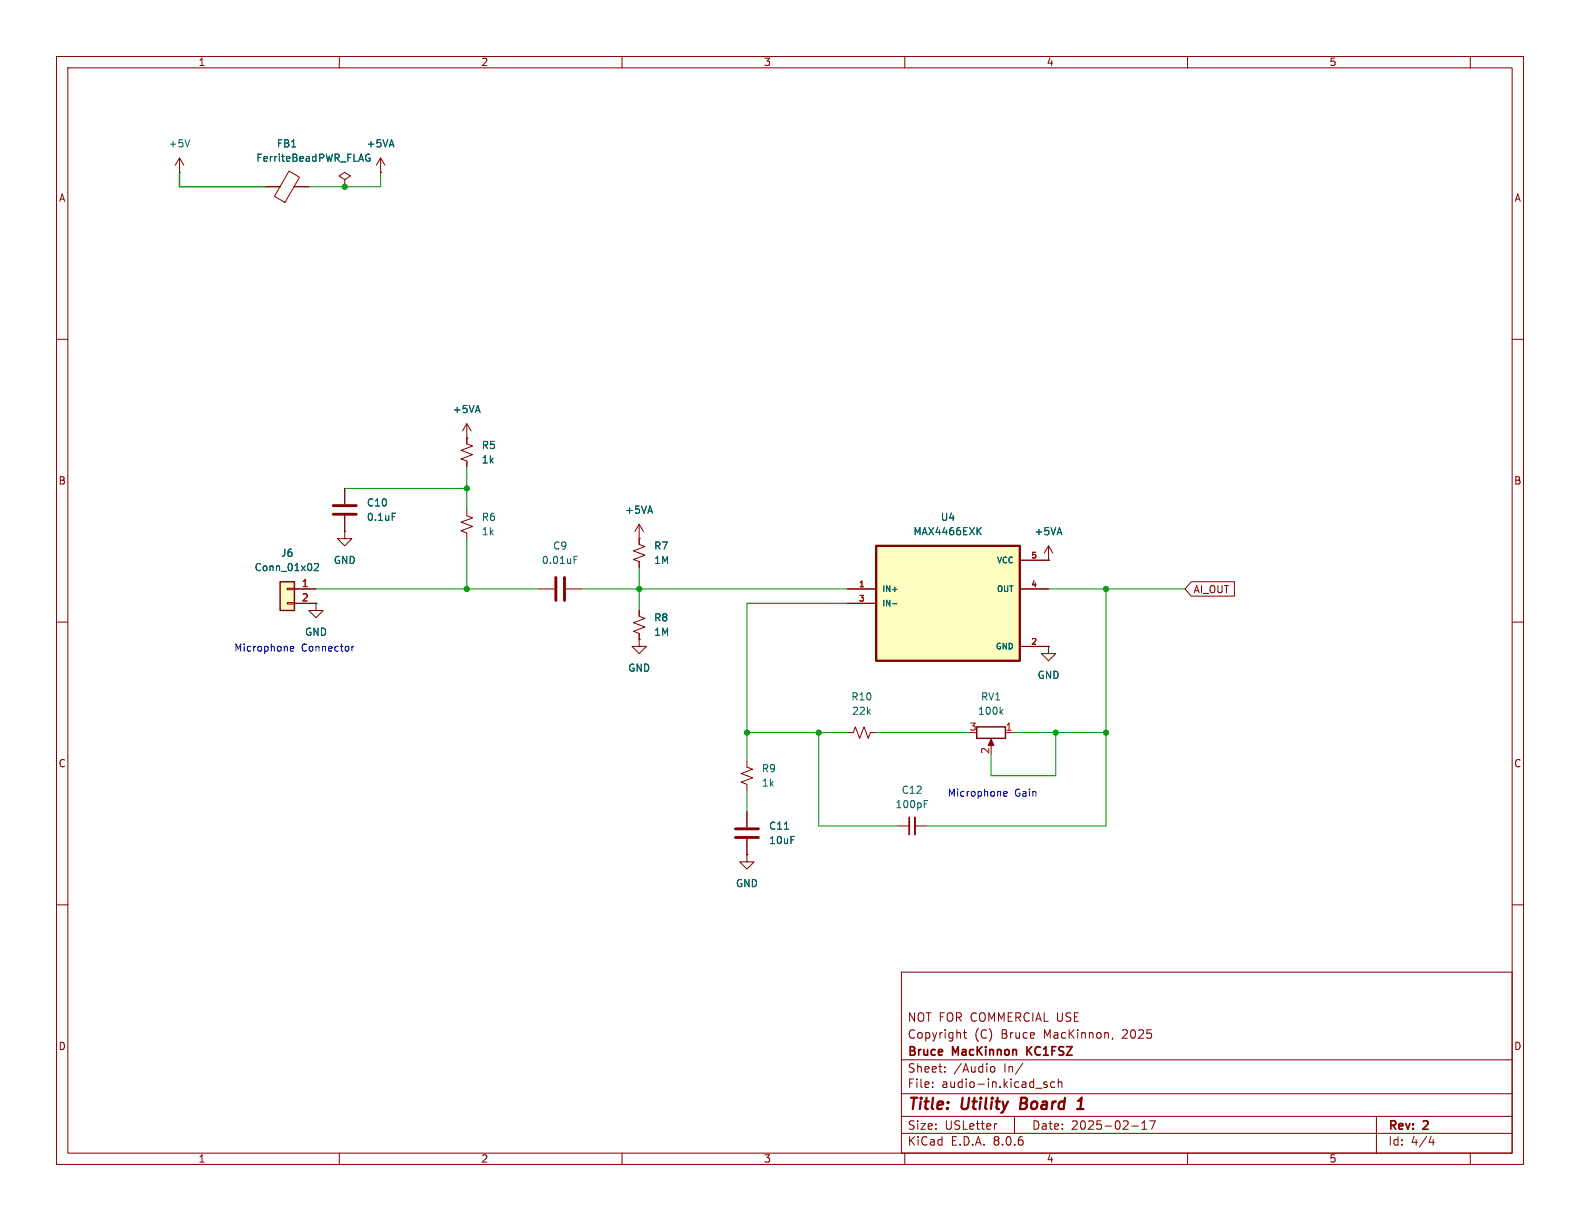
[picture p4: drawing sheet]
<svg xmlns="http://www.w3.org/2000/svg" width="279mm" height="216mm" viewBox="0 0 279 216" stroke-linecap="round" stroke-linejoin="round" font-family="sans-serif">
<g fill="none" stroke="#840000" stroke-width=".18">
<path d="M10 10h259.4v195.9h-259.4zM12 12h255.4v191.9h-255.4zM60 10v2M110 10v2M160 10v2M210 10v2M260 10v2M10 60h2M267.4 60h2M113 95.3h.1M113 92.7v3.6l1 .3-2 .8 2 .8-2 .7 1 .4v1M113 92.7l-.7 1.3"/>
<path d="M113 92.7l.8 1.3M185.4 99.1h.1M185.4 96.5l-.7 1.3M185.4 96.5v2.6M185.4 96.5l.8 1.3M10 110h2M55.9 106.7v1.3h1.2l-1.2 1.2-1.3-1.2h1.3M55.9 106.7h.1M113 113v1.3h1.3l-1.3 1.3-1.2-1.3h1.2M113 113h.1M113 108v1l1 .3-2 .8 2 .8-2 .7 1 .4v1M185.4 114.3v1.3h1.3l-1.3 1.2-1.3-1.2h1.3"/>
<path d="M185.4 114.3h.1M267.4 110h2M132.1 134.6v1l1 .4-2 .8 2 .7-2 .8 1 .4v1M175.3 131.1v1M177.8 129.5h1.3M10 160h2M132.1 151.1v1.3h1.2l-1.2 1.3-1.3-1.3h1.3M132.1 151.1h.1M132.1 143.5v2.8M132.1 148.3v2.8M158.7 146.1h2.1M161.8 146.1h2"/>
<path d="M267.4 160h2M159.4 171.9h108v32h-108zM159.4 197.4h108M159.4 193.4h108M159.4 187.4h108M164.9 192.1v.2M164.9 191.4v.1M167.1 189.4v.2M167.1 188.7v.1M170.4 182.6h.5M170.6 182.1v1.3l.3 .2M175.1 188.9l.3-.3 .4 .1 .1 .2v.4l-.1 .2-.4 .1-.3-.3"/>
<path d="M176.3 198.7l-.3 .1M179.4 197.4v3M180.9 188l-1.3 1.9M185.1 191.4l-.3-.1-.2 .2v.2l.5 .2v.3h-.5M186.5 191.4l-.4-.1-.3 .3v.4l.1 .2h.6M187.1 191.4l.3-.1 .3 .1 .1 .9M187.1 190.8v1.5M196.8 183.5l-.2 .3M200.1 199.1h1.2M201.9 199.7h.9M201.9 198.6l.5-.4v1.5M203.3 198.2h1l-.7 1.5"/>
<path d="M243.4 197.4v6.5M60 203.9v2M110 203.9v2M159.4 200.4h108M160 203.9v2M210 203.9v2M253.1 200.9l-.4 1.1h.9M253.4 201.5v1M260 203.9v2"/>
</g>
<path d="M180.6 194.1l-.2 2h.7M190.5 196.1h1.1M190.6 194.7l.7-.6-.3 2" fill="none" stroke="#840000" stroke-width=".4"/>
<path d="M160.8 144.5v3.1M181.6 185.1v1.5M182.5 185.1l-.9 .8" fill="none" stroke="#840000" stroke-width=".3"/>
<path d="M161.8 144.5v3.1" fill="none" stroke="#840000" stroke-width=".33"/>
<path d="M177 125.8l.3 .5M177.3 125.5l-.4 .4M138.7 146.6h.7M163.4 142.2h.5M163.4 141.5h.6" fill="none" stroke="#006464" stroke-width=".18"/>
<path d="M175.3 130.7l.5 1.1h-1z" fill="#840000" stroke="#840000" stroke-width=".18"/>
<path d="M172.7 128.5h5.1v2.1h-5.1z" fill="none" stroke="#840000" stroke-width=".25"/>
<path d="M130 146.6h4.1M130 148.1h4.1" fill="none" stroke="#840000" stroke-width=".51"/>
<path d="M154.9 96.5h25.4v20.3h-25.4z" fill="#ffffc2"/>
<path d="M154.9 96.5h25.4v20.3h-25.4z" fill="none" stroke="#840000" stroke-width=".41"/>
<g fill="none" stroke="#840000" stroke-width=".18">
<path d="M31.7 30.5h.1M31.7 27.9l-.7 1.3M31.7 27.9v2.6M31.7 27.9l.8 1.3M47 33h2.5M51.1 30.3l1.9 1-2.6 4.5-1.9-1.1zM52 33h2.6M61 31.8l1-.7-1-.6-1.1 .6 1.1 .7v1.2M61 33h.1M67.3 30.5h.1M67.3 27.9l-.8 1.3M67.3 27.9v2.6"/>
<path d="M67.3 27.9l.8 1.3M82.5 74.9v3.6l1.1 .4-2.1 .7 2.1 .8-2.1 .8 1 .3v1.1M82.5 77.5h.1M82.5 74.9l-.7 1.3M82.5 74.9l.8 1.3M61 86.4v2.8M61 91.2v2.8M82.5 90.2v1l1.1 .4-2.1 .7 2.1 .8-2.1 .8 1 .3v1.1M180.3 99.1h5.1M95.2 104.1h2.8M100.1 104.1h2.8M149.9 104.1h5"/>
<path d="M149.9 106.7h5M180.3 104.1h5.1M180.3 114.3h5.1M149.9 129.5h1l.4-1 .7 2.1 .8-2.1 .7 2.1 .4-1.1h1"/>
</g>
<path d="M33.6 24.7l-.5 1.3M55.7 27.7h-.3l-.1 .2v.5l.4 .1M69.4 90.7h.6M101.5 99h.4M101.5 98.4h.6M173 93.8l.5 .8M173.5 93.3l-.7 .7M157.8 106.8h.8" fill="none" stroke="#006464" stroke-width=".18"/>
<path d="M58.9 89.4h4.1M58.9 90.9h4.1M98.3 102.1v4.1M99.8 102.1v4.1" fill="none" stroke="#840000" stroke-width=".51"/>
<path d="M49.5 102.9h2.6v5.1h-2.6z" fill="#ffffc2"/>
<g fill="none" stroke="#840000" stroke-width=".18">
<path d="M47 33h2.5M52.1 33h2.5M61 33h.1M67.3 30.5h.1M82.5 77.5h.1M82.5 77.5v1M61 94v1.3h1.2l-1.2 1.2-1.3-1.2h1.3M61 94h.1M61 86.4v2.8M61 91.2v2.8M82.5 81.5v1.1M113 95.3h.1"/>
<path d="M113 95.3v1M113 99.3v1M180.3 99.1h5.1M185.4 99.1h.1M50.8 106.6h1.3v.2h-1.3zM50.8 104h1.3v.3h-1.3zM52.1 104.1h3.8M52.1 106.7h3.8M55.9 106.7h.1M113 113h.1M113 108v1M113 112v1"/>
<path d="M149.9 104.1h5M149.9 106.7h5M180.3 104.1h5.1M180.3 114.3h5.1M185.4 114.3h.1M210.7 102.9h7.6v2.5h-7.6l-1.2-1.3zM132.1 151.1h.1M132.1 143.5v2.8M132.1 148.3v2.8"/>
</g>
<path d="M49.5 102.9h2.6v5.1h-2.6z" fill="none" stroke="#840000" stroke-width=".25"/>
<path d="M55.7 27.7h-.3l-.1 .2v.5l.4 .1M55.6 99.8l.5-.2 .2 .4-.8 .9h.8M69.4 90.7h.6M173 93.8l.5 .8M173.5 93.3l-.7 .7M157.8 106.8h.8M138.7 146.6h.7" fill="none" stroke="#006464" stroke-width=".18"/>
<path d="M51.3 114.7l.6-.1v-.2l-.4-.1-.2 .2 .1 .6h.5M62.2 114.3v.8M62.6 114.3l-.4 .2M177.5 140.4l.6-.2-.1-.2-.3-.1-.2 .2 .1 .6h.4" fill="none" stroke="#0000c2" stroke-width=".18"/>
<g fill="none" stroke="#009600" stroke-width=".18">
<path d="M67.3 30.5v2.5h-12.7M61 86.4h21.5M82.5 82.6v7.6M82.5 95.3v8.8M55.9 104.1h39.3M102.9 104.1h47M113 100.3v7.7M149.9 106.7h-17.8v27.9M185.4 104.1h24.1M195.6 104.1v42h-31.8M132.1 139.7v3.8M132.1 129.5h17.8"/>
<path d="M144.8 129.5v16.6h13.9M154.9 129.5h16.5M179.1 129.5h16.5M186.7 129.5v7.7h-11.4v-3.8"/>
</g>
<path d="M31.7 30.5v2.5h15.3" fill="none" stroke="#009600" stroke-width=".25"/>
<g fill="#009600" stroke="#009600" stroke-width=".18">
<circle cx="195.6" cy="104.1" r=".46"/>
<circle cx="195.6" cy="129.5" r=".46"/>
<circle cx="132.1" cy="129.5" r=".46"/>
<circle cx="144.8" cy="129.5" r=".46"/>
<circle cx="186.7" cy="129.5" r=".46"/>
<circle cx="113" cy="104.1" r=".46"/>
<circle cx="82.5" cy="86.4" r=".46"/>
<circle cx="82.5" cy="104.1" r=".46"/>
<circle cx="61" cy="33" r=".46"/>
</g>
<g font-size="2.8" fill="#840000">
<text x="160.4" y="196.8">Title:</text>
<text x="170.1" y="196.8">Utility</text>
<text x="181.2" y="196.8">Board</text>
</g>
<g font-size="2.1" fill="#840000">
<text x="160.4" y="183.9">Copyright</text>
<text x="160.4" y="180.9">NOT FOR COMMERCIAL USE</text>
<text x="172.3" y="183.9">(C)</text>
<text x="177.1" y="183.9">Bruce</text>
<text x="184.7" y="183.9">MacKinnon,</text>
<text x="198.7" y="183.9">2025</text>
<text x="160.4" y="189.9">Sheet:</text>
<text x="160.4" y="187.1">Bruce</text>
<text x="168.5" y="187.1">MacKinnon</text>
<text x="168.6" y="189.9">/Audio</text>
<text x="177.6" y="189.9">In/</text>
<text x="182.2" y="187.1">KC1FSZ</text>
<text x="160.4" y="192.6">File:</text>
<text x="166.5" y="192.6">audio-in.kicad_sch</text>
<text x="160.4" y="202.8">KiCad</text>
<text x="160.4" y="200">Size:</text>
<text x="167.1" y="200">USLetter</text>
<text x="168.1" y="202.8">E.D.A.</text>
<text x="175.7" y="202.8">8.0.6</text>
<text x="182.4" y="200">Date:</text>
<text x="189.4" y="200">2025-02-17</text>
<text x="245.4" y="200.2">Rev:</text>
<text x="245.4" y="202.8">Id:</text>
<text x="249.5" y="202.8">4/4</text>
<text x="251.8" y="200.2">2</text>
</g>
<g font-size="1.8" fill="#840000">
<text x="35" y="11.9">1</text>
<text x="85" y="11.9">2</text>
<text x="135" y="11.9">3</text>
<text x="185" y="11.9">4</text>
<text x="235" y="11.9">5</text>
<text x="10.3" y="35.9">A</text>
<text x="267.7" y="35.9">A</text>
<text x="10.3" y="85.9">B</text>
<text x="267.7" y="85.9">B</text>
<text x="211" y="105.1">AI_OUT</text>
<text x="10.3" y="135.9">C</text>
<text x="267.7" y="135.9">C</text>
<text x="10.3" y="185.9">D</text>
<text x="267.7" y="185.9">D</text>
<text x="35" y="205.8">1</text>
<text x="85" y="205.8">2</text>
<text x="135" y="205.8">3</text>
<text x="185" y="205.8">4</text>
<text x="235" y="205.8">5</text>
</g>
<g font-size="1.8" fill="#006464">
<text x="29.7" y="26.3">+5V</text>
<text x="45.2" y="28.8">FerriteBead</text>
<text x="48.9" y="26.3">FB1</text>
<text x="56.1" y="28.8">PWR_FLAG</text>
<text x="64.7" y="26.3">+5VA</text>
<text x="80" y="73.3">+5VA</text>
<text x="85.1" y="79.6">R5</text>
<text x="85.1" y="82.1">1k</text>
<text x="64.8" y="89.8">C10</text>
<text x="64.8" y="92.3">0.1uF</text>
<text x="85.1" y="92.3">R6</text>
<text x="85.1" y="94.8">1k</text>
<text x="110.4" y="91">+5VA</text>
<text x="161.4" y="94.8">MAX4466EXK</text>
<text x="166.3" y="92.3">U4</text>
<text x="182.8" y="94.8">+5VA</text>
<text x="44.9" y="101.2">Conn_01x02</text>
<text x="49.6" y="98.7">J6</text>
<text x="58.9" y="99.9">GND</text>
<text x="95.7" y="99.9">0.01uF</text>
<text x="97.7" y="97.4">C9</text>
<text x="115.6" y="97.4">R7</text>
<text x="115.6" y="99.9">1M</text>
<text x="53.8" y="112.6">GND</text>
<text x="115.6" y="110.1">R8</text>
<text x="115.6" y="112.6">1M</text>
<text x="111" y="119">GND</text>
<text x="150.5" y="124.1">R10</text>
<text x="173.4" y="124.1">RV1</text>
<text x="183.4" y="120.2">GND</text>
<text x="150.6" y="126.6">22k</text>
<text x="172.8" y="126.6">100k</text>
<text x="134.6" y="136.8">R9</text>
<text x="134.6" y="139.3">1k</text>
<text x="158.3" y="143.1">100pF</text>
<text x="159.4" y="140.6">C12</text>
<text x="135.9" y="146.9">C11</text>
<text x="135.9" y="149.5">10uF</text>
<text x="130" y="157.1">GND</text>
</g>
<g font-size="1.8" fill="#a90000">
<text x="53.3" y="103.9">1</text>
<text x="53.3" y="106.4">2</text>
<text x="171.4" y="129.3">3</text>
<text x="177.7" y="129.3">1</text>
<text x="175" y="133.4" transform="rotate(-90 175 133.4)">2</text>
</g>
<g font-size="1.8" fill="#0000c2">
<text x="41.3" y="115.4">Microphone</text>
<text x="53.3" y="115.4">Connector</text>
<text x="167.5" y="141.1">Microphone</text>
<text x="179.4" y="141.1">Gain</text>
</g>
<g font-size="1.4" fill="#006464">
<text x="176.2" y="99.8">VCC</text>
<text x="156" y="104.9">IN+</text>
<text x="156" y="107.4">IN-</text>
<text x="176.2" y="104.9">OUT</text>
<text x="176" y="115">GND</text>
</g>
<g font-size="1.4" fill="#a90000">
<text x="182.3" y="98.8">5</text>
<text x="151.8" y="103.9">1</text>
<text x="151.8" y="106.4">3</text>
<text x="182.3" y="103.9">4</text>
<text x="182.3" y="114">2</text>
</g>
</svg>
